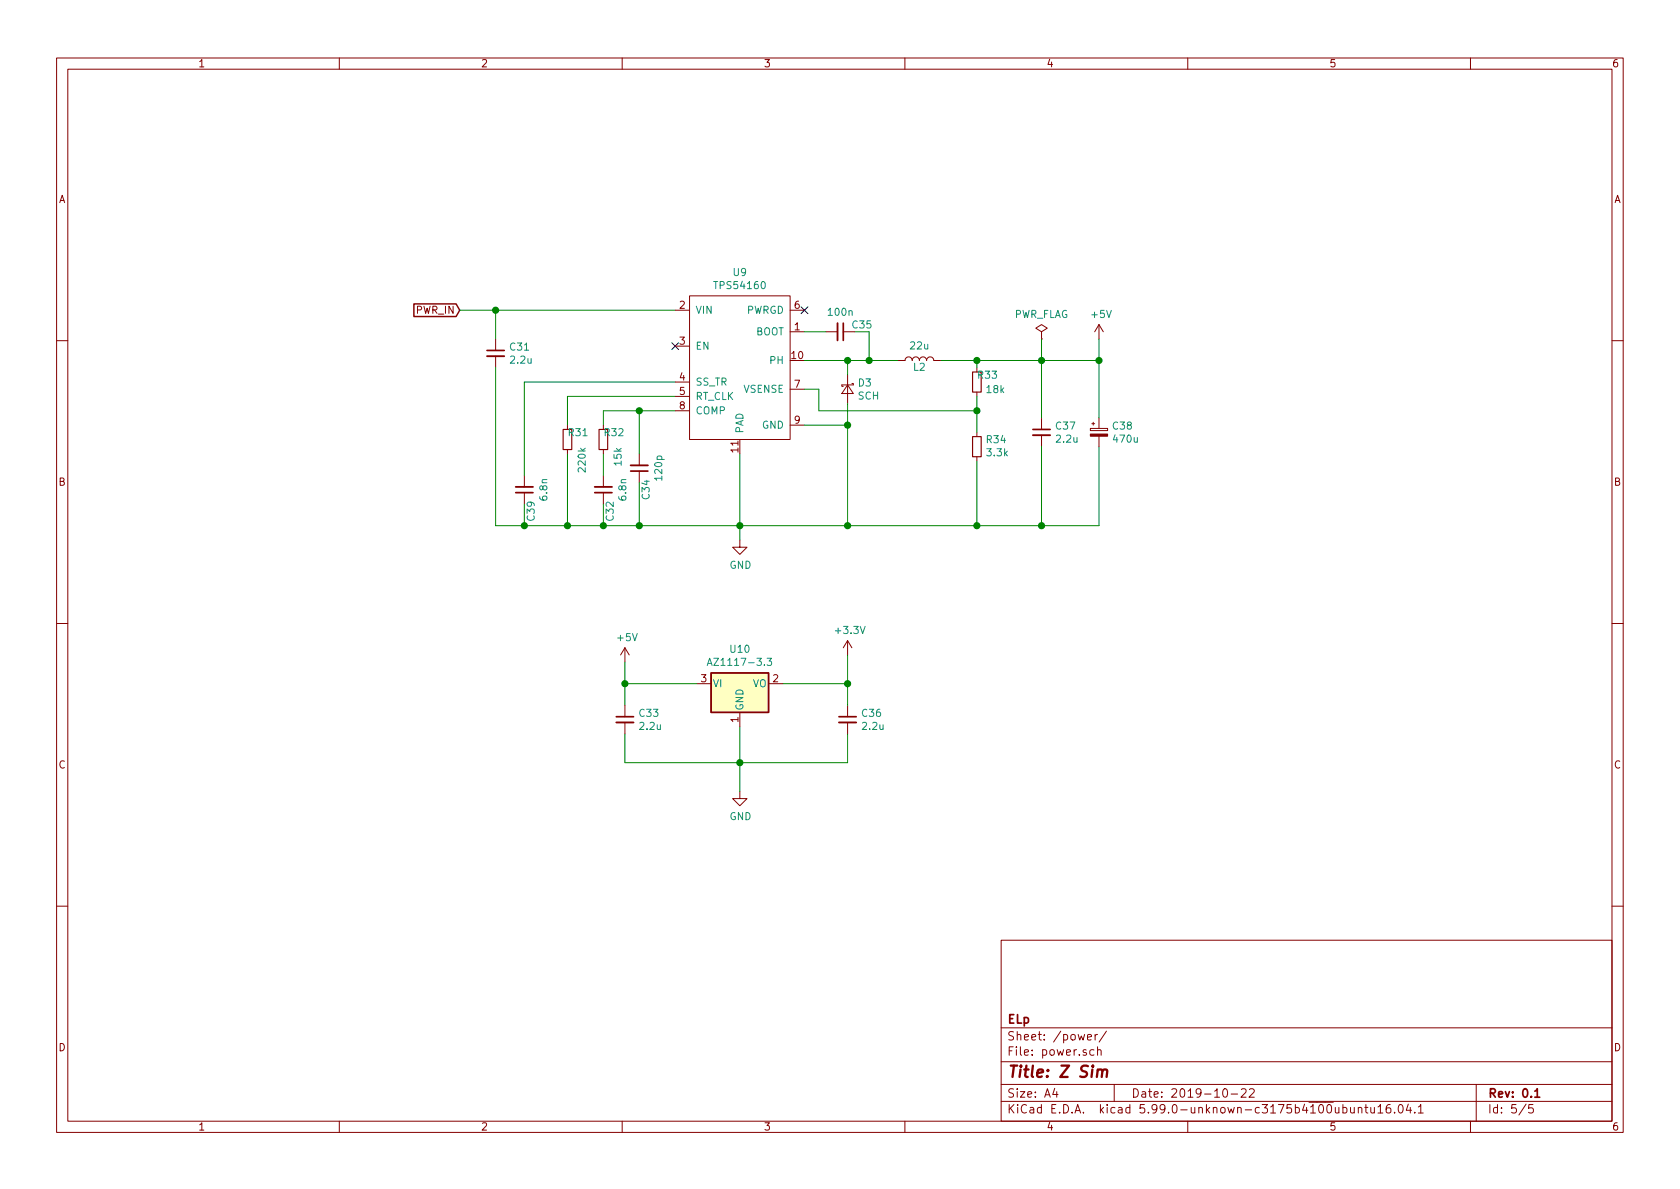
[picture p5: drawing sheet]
EESchema Schematic File Version 5
EELAYER 30 0
EELAYER END
$Descr A4 11693 8268
encoding utf-8
Sheet 5 5
Title "Z Sim"
Date "2019-10-22"
Rev "0.1"
Comp "ELp"
Comment1 ""
Comment2 ""
Comment3 ""
Comment4 ""
Comment5 ""
Comment6 ""
Comment7 ""
Comment8 ""
Comment9 ""
$EndDescr
$Comp
L rise_elp:TPS54160 U9
U 1 1
P 5150 2550
F 0 "U9" H 5150 3215 50  0000 C CNN
F 1 "TPS54160" H 5150 3124 50  0000 C CNN
F 2 "Package_SO:MSOP-10-1EP_3x3mm_P0.5mm_EP1.68x1.88mm" H 5150 2450 50  0001 C CNN
F 3 "" H 5150 2450 50  0001 C CNN
F 4 "296-36807-1-ND" H 5150 2550 50  0001 C CNN "OrderN"
	1    5150 2550
	1    0    0    -1  
$EndComp
$Comp
L Device:L L2
U 1 1
P 6400 2500
F 0 "L2" V 6350 2500 50  0000 C CNN
F 1 "22u" V 6499 2500 50  0000 C CNN
F 2 "Inductor_SMD:L_Taiyo-Yuden_NR-60xx_HandSoldering" H 6400 2500 50  0001 C CNN
F 3 "~" H 6400 2500 50  0001 C CNN
F 4 "587-2952-1-ND" V 6400 2500 50  0001 C CNN "OrderN"
	1    6400 2500
	0    -1   -1   0   
$EndComp
$Comp
L Device:C_Small C35
U 1 1
P 5850 2300
F 0 "C35" V 5800 2450 50  0000 C CNN
F 1 "100n" V 5712 2300 50  0000 C CNN
F 2 "Capacitor_SMD:C_0603_1608Metric" H 5850 2300 50  0001 C CNN
F 3 "~" H 5850 2300 50  0001 C CNN
	1    5850 2300
	0    1    1    0   
$EndComp
$Comp
L Device:D_Schottky_Small D3
U 1 1
P 5900 2700
F 0 "D3" V 5854 2768 50  0000 L CNN
F 1 "SCH" V 5945 2768 50  0000 L CNN
F 2 "Diode_SMD:D_SMA" V 5900 2700 50  0001 C CNN
F 3 "~" V 5900 2700 50  0001 C CNN
F 4 "B360A-FDICT-ND" V 5900 2700 50  0001 C CNN "OrderN"
	1    5900 2700
	0    1    1    0   
$EndComp
$Comp
L Device:R_Small R34
U 1 1
P 6800 3100
F 0 "R34" H 6741 3054 50  0000 R CNN
F 1 "3.3k" H 6741 3145 50  0000 R CNN
F 2 "Resistor_SMD:R_0603_1608Metric" H 6800 3100 50  0001 C CNN
F 3 "~" H 6800 3100 50  0001 C CNN
	1    6800 3100
	-1   0    0    1   
$EndComp
$Comp
L Device:R_Small R33
U 1 1
P 6800 2650
F 0 "R33" H 6950 2700 50  0000 R CNN
F 1 "18k" H 7000 2600 50  0000 R CNN
F 2 "Resistor_SMD:R_0603_1608Metric" H 6800 2650 50  0001 C CNN
F 3 "~" H 6800 2650 50  0001 C CNN
	1    6800 2650
	1    0    0    -1  
$EndComp
Wire Wire Line
	6250 2500 6050 2500
Wire Wire Line
	6550 2500 6800 2500
Wire Wire Line
	6800 2500 6800 2550
Wire Wire Line
	5900 2600 5900 2500
Connection ~ 5900 2500
Wire Wire Line
	5900 2500 5600 2500
$Comp
L power:GND #PWR041
U 1 1
P 5150 3750
F 0 "#PWR041" H 5150 3500 50  0001 C CNN
F 1 "GND" H 5155 3577 50  0000 C CNN
F 2 "" H 5150 3750 50  0001 C CNN
F 3 "" H 5150 3750 50  0001 C CNN
	1    5150 3750
	1    0    0    -1  
$EndComp
Wire Wire Line
	5150 3750 5150 3650
Wire Wire Line
	5150 3650 5900 3650
Wire Wire Line
	5900 3650 5900 2950
Connection ~ 5150 3650
Wire Wire Line
	5150 3650 5150 3150
Wire Wire Line
	5600 2950 5900 2950
Connection ~ 5900 2950
Wire Wire Line
	5900 2950 5900 2800
Wire Wire Line
	5900 3650 6800 3650
Wire Wire Line
	6800 3650 6800 3200
Connection ~ 5900 3650
Wire Wire Line
	6800 2750 6800 2850
Wire Wire Line
	5600 2700 5700 2700
Wire Wire Line
	5700 2700 5700 2850
Wire Wire Line
	5700 2850 6800 2850
Connection ~ 6800 2850
Wire Wire Line
	6800 2850 6800 3000
Wire Wire Line
	5600 2300 5750 2300
Wire Wire Line
	5950 2300 6050 2300
Wire Wire Line
	6050 2300 6050 2500
Connection ~ 6050 2500
Wire Wire Line
	6050 2500 5900 2500
NoConn ~ 5600 2150
NoConn ~ 4700 2400
Text GLabel 3200 2150 0    50   Input ~ 0
PWR_IN
$Comp
L Device:C_Small C31
U 1 1
P 3450 2450
F 0 "C31" H 3542 2496 50  0000 L CNN
F 1 "2.2u" H 3542 2405 50  0000 L CNN
F 2 "Capacitor_SMD:C_1206_3216Metric" H 3450 2450 50  0001 C CNN
F 3 "~" H 3450 2450 50  0001 C CNN
	1    3450 2450
	1    0    0    -1  
$EndComp
Wire Wire Line
	3200 2150 3450 2150
Wire Wire Line
	3450 2350 3450 2150
Connection ~ 3450 2150
Wire Wire Line
	3450 2550 3450 3650
Wire Wire Line
	3450 3650 3650 3650
$Comp
L Device:R_Small R31
U 1 1
P 3950 3050
F 0 "R31" H 4100 3100 50  0000 R CNN
F 1 "220k" V 4050 3000 50  0000 R CNN
F 2 "Resistor_SMD:R_0603_1608Metric" H 3950 3050 50  0001 C CNN
F 3 "~" H 3950 3050 50  0001 C CNN
	1    3950 3050
	1    0    0    -1  
$EndComp
Wire Wire Line
	3950 2750 3950 2950
Wire Wire Line
	3950 3150 3950 3650
Connection ~ 3950 3650
Wire Wire Line
	3950 3650 4200 3650
$Comp
L Device:R_Small R32
U 1 1
P 4200 3050
F 0 "R32" H 4350 3100 50  0000 R CNN
F 1 "15k" V 4300 3000 50  0000 R CNN
F 2 "Resistor_SMD:R_0603_1608Metric" H 4200 3050 50  0001 C CNN
F 3 "~" H 4200 3050 50  0001 C CNN
	1    4200 3050
	1    0    0    -1  
$EndComp
$Comp
L Device:C_Small C32
U 1 1
P 4200 3400
F 0 "C32" V 4150 3550 50  0000 C CNN
F 1 "6.8n" V 4062 3400 50  0000 C CNN
F 2 "Capacitor_SMD:C_0603_1608Metric" H 4200 3400 50  0001 C CNN
F 3 "~" H 4200 3400 50  0001 C CNN
	1    4200 3400
	-1   0    0    1   
$EndComp
$Comp
L Device:C_Small C34
U 1 1
P 4450 3250
F 0 "C34" V 4400 3400 50  0000 C CNN
F 1 "120p" V 4312 3250 50  0000 C CNN
F 2 "Capacitor_SMD:C_0603_1608Metric" H 4450 3250 50  0001 C CNN
F 3 "~" H 4450 3250 50  0001 C CNN
	1    4450 3250
	-1   0    0    1   
$EndComp
Wire Wire Line
	3450 2150 4700 2150
Wire Wire Line
	3950 2750 4700 2750
Wire Wire Line
	4700 2850 4450 2850
Wire Wire Line
	4200 2850 4200 2950
Wire Wire Line
	4450 3150 4450 2850
Connection ~ 4450 2850
Wire Wire Line
	4450 2850 4200 2850
Wire Wire Line
	4200 3150 4200 3300
Wire Wire Line
	4450 3350 4450 3650
Connection ~ 4450 3650
Wire Wire Line
	4450 3650 5150 3650
Wire Wire Line
	4200 3500 4200 3650
Connection ~ 4200 3650
Wire Wire Line
	4200 3650 4450 3650
$Comp
L Device:C_Small C37
U 1 1
P 7250 3000
F 0 "C37" H 7342 3046 50  0000 L CNN
F 1 "2.2u" H 7342 2955 50  0000 L CNN
F 2 "Capacitor_SMD:C_1206_3216Metric" H 7250 3000 50  0001 C CNN
F 3 "~" H 7250 3000 50  0001 C CNN
	1    7250 3000
	1    0    0    -1  
$EndComp
Wire Wire Line
	6800 2500 7250 2500
Wire Wire Line
	7250 2500 7250 2900
Connection ~ 6800 2500
Wire Wire Line
	7250 3100 7250 3650
Wire Wire Line
	7250 3650 6800 3650
Connection ~ 6800 3650
$Comp
L power:+5V #PWR044
U 1 1
P 7650 2350
F 0 "#PWR044" H 7650 2200 50  0001 C CNN
F 1 "+5V" H 7665 2523 50  0000 C CNN
F 2 "" H 7650 2350 50  0001 C CNN
F 3 "" H 7650 2350 50  0001 C CNN
	1    7650 2350
	1    0    0    -1  
$EndComp
$Comp
L Device:CP_Small C38
U 1 1
P 7650 3000
F 0 "C38" H 7738 3046 50  0000 L CNN
F 1 "470u" H 7738 2955 50  0000 L CNN
F 2 "Capacitor_THT:CP_Radial_D10.0mm_P5.00mm" H 7650 3000 50  0001 C CNN
F 3 "~" H 7650 3000 50  0001 C CNN
F 4 "https://www.digikey.se/product-detail/en/nichicon/URS1C471MPD1TD/493-11709-1-ND/4320195" H 7650 3000 50  0001 C CNN "digikey"
	1    7650 3000
	1    0    0    -1  
$EndComp
Wire Wire Line
	7250 2500 7650 2500
Wire Wire Line
	7650 2500 7650 2900
Connection ~ 7250 2500
Wire Wire Line
	7650 2350 7650 2500
Connection ~ 7650 2500
Wire Wire Line
	7650 3100 7650 3650
Wire Wire Line
	7650 3650 7250 3650
Connection ~ 7250 3650
$Comp
L Regulator_Linear:AZ1117-3.3 U10
U 1 1
P 5150 4750
F 0 "U10" H 5150 4992 50  0000 C CNN
F 1 "AZ1117-3.3" H 5150 4901 50  0000 C CNN
F 2 "Package_TO_SOT_SMD:SOT-223" H 5150 5000 50  0001 C CIN
F 3 "https://www.diodes.com/assets/Datasheets/AZ1117.pdf" H 5150 4750 50  0001 C CNN
F 4 "AZ1117EH-3.3TRG1DICT-ND" H 5150 4750 50  0001 C CNN "OrderN"
	1    5150 4750
	1    0    0    -1  
$EndComp
$Comp
L Device:C_Small C33
U 1 1
P 4350 5000
F 0 "C33" H 4442 5046 50  0000 L CNN
F 1 "2.2u" H 4442 4955 50  0000 L CNN
F 2 "Capacitor_SMD:C_1206_3216Metric" H 4350 5000 50  0001 C CNN
F 3 "~" H 4350 5000 50  0001 C CNN
	1    4350 5000
	1    0    0    -1  
$EndComp
$Comp
L Device:C_Small C36
U 1 1
P 5900 5000
F 0 "C36" H 5992 5046 50  0000 L CNN
F 1 "2.2u" H 5992 4955 50  0000 L CNN
F 2 "Capacitor_SMD:C_1206_3216Metric" H 5900 5000 50  0001 C CNN
F 3 "~" H 5900 5000 50  0001 C CNN
	1    5900 5000
	1    0    0    -1  
$EndComp
$Comp
L power:+3.3V #PWR043
U 1 1
P 5900 4550
F 0 "#PWR043" H 5900 4400 50  0001 C CNN
F 1 "+3.3V" H 5915 4723 50  0000 C CNN
F 2 "" H 5900 4550 50  0001 C CNN
F 3 "" H 5900 4550 50  0001 C CNN
	1    5900 4550
	1    0    0    -1  
$EndComp
Wire Wire Line
	4850 4750 4350 4750
Wire Wire Line
	4350 4750 4350 4900
Wire Wire Line
	4350 5100 4350 5300
Wire Wire Line
	4350 5300 5150 5300
Wire Wire Line
	5900 5300 5900 5100
Wire Wire Line
	5150 5050 5150 5300
Connection ~ 5150 5300
Wire Wire Line
	5150 5300 5900 5300
Wire Wire Line
	5900 4550 5900 4750
Wire Wire Line
	5450 4750 5900 4750
Connection ~ 5900 4750
Wire Wire Line
	5900 4750 5900 4900
$Comp
L power:+5V #PWR040
U 1 1
P 4350 4600
F 0 "#PWR040" H 4350 4450 50  0001 C CNN
F 1 "+5V" H 4365 4773 50  0000 C CNN
F 2 "" H 4350 4600 50  0001 C CNN
F 3 "" H 4350 4600 50  0001 C CNN
	1    4350 4600
	1    0    0    -1  
$EndComp
Wire Wire Line
	4350 4600 4350 4750
Connection ~ 4350 4750
$Comp
L power:GND #PWR042
U 1 1
P 5150 5500
F 0 "#PWR042" H 5150 5250 50  0001 C CNN
F 1 "GND" H 5155 5327 50  0000 C CNN
F 2 "" H 5150 5500 50  0001 C CNN
F 3 "" H 5150 5500 50  0001 C CNN
	1    5150 5500
	1    0    0    -1  
$EndComp
Wire Wire Line
	5150 5500 5150 5300
$Comp
L power:PWR_FLAG #FLG0102
U 1 1
P 7250 2350
F 0 "#FLG0102" H 7250 2425 50  0001 C CNN
F 1 "PWR_FLAG" H 7250 2523 50  0000 C CNN
F 2 "" H 7250 2350 50  0001 C CNN
F 3 "~" H 7250 2350 50  0001 C CNN
	1    7250 2350
	1    0    0    -1  
$EndComp
Wire Wire Line
	7250 2350 7250 2500
$Comp
L Device:C_Small C39
U 1 1
P 3650 3400
F 0 "C39" V 3600 3550 50  0000 C CNN
F 1 "6.8n" V 3512 3400 50  0000 C CNN
F 2 "Capacitor_SMD:C_0603_1608Metric" H 3650 3400 50  0001 C CNN
F 3 "~" H 3650 3400 50  0001 C CNN
	1    3650 3400
	-1   0    0    1   
$EndComp
Wire Wire Line
	3650 3500 3650 3650
Connection ~ 3650 3650
Wire Wire Line
	3650 3650 3950 3650
Wire Wire Line
	3650 3300 3650 2650
Wire Wire Line
	3650 2650 4700 2650
$EndSCHEMATC
